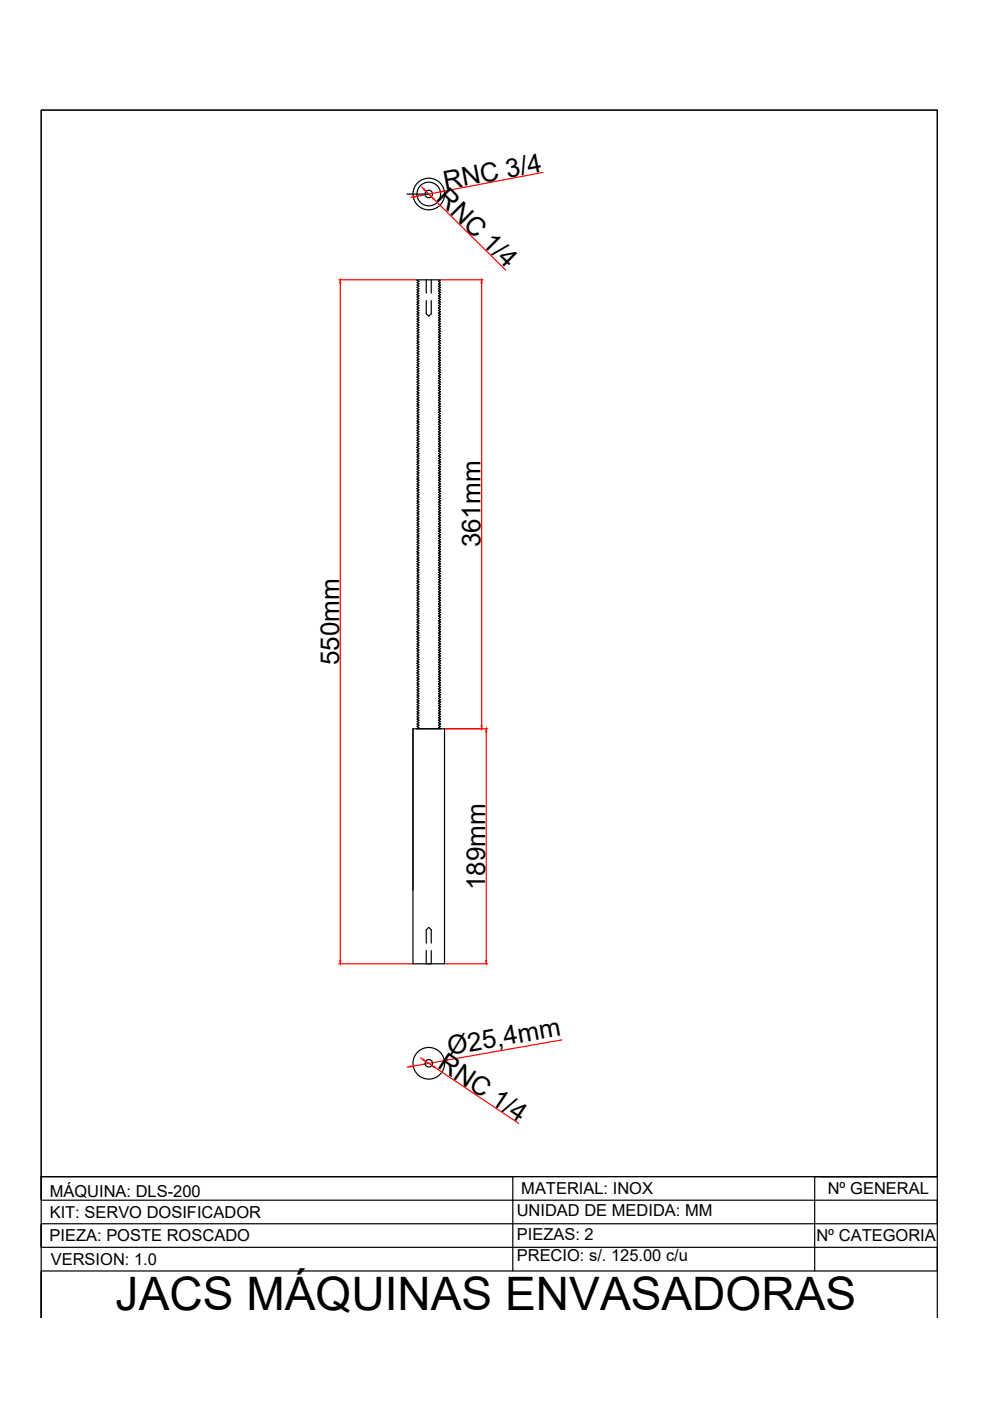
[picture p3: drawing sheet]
<svg xmlns="http://www.w3.org/2000/svg" width="210mm" height="297mm" viewBox="0 0 210 297" stroke-linecap="round" stroke-linejoin="round" font-family="sans-serif">
<!-- layer: 0 -->
<g fill="none" stroke="#000" stroke-width=".25">
<path d="M86.3 41.1h4.6M90.4 59.3v2.8M91.4 59.3v2.8M90.4 63.7v2.8l.5 .6 .5-.6v-2.8M88.4 94.9l.4 .2-.4 .3 .4 .3-.4 .2 .4 .3-.4 .2 .4 .3-.4 .2 .4 .3-.4 .3 .4 .2-.4 .3 .4 .2-.4 .3 .4 .2-.4 .3 .4 .3-.4 .2 .4 .3-.4 .2 .4 .3-.4 .2 .4 .3-.4 .2 .4 .3-.4 .3 .4 .2-.4 .3 .4 .2-.4 .3 .4 .2-.4 .3 .4 .3-.4 .2 .4 .3-.4 .2 .4 .3-.4 .2 .4 .3-.4 .3 .4 .2-.4 .3 .4 .2M88.4 94.9l.4-.3-.4-.2 .4-.3-.4-.2 .4-.3-.4-.3 .4-.2-.4-.3 .4-.2-.4-.3 .4-.2-.4-.3 .4-.3-.4-.2 .4-.3-.4-.2 .4-.3-.4-.2 .4-.3-.4-.3 .4-.2-.4-.3 .4-.2-.4-.3 .4-.2-.4-.3 .4-.3-.4-.2 .4-.3-.4-.2 .4-.3-.4-.2 .4-.3-.4-.3 .4-.2-.4-.3 .4-.2-.4-.3 .4-.2-.4-.3 .4-.3-.4-.2 .4-.3-.4-.2 .4-.3-.4-.2 .4-.3-.4-.3 .4-.2-.4-.3 .4-.2-.4-.3 .4-.2-.4-.3 .4-.3-.4-.2 .4-.3-.4-.2 .4-.3-.4-.3 .4-.2-.4-.3 .4-.2-.4-.3 .4-.2-.4-.3 .4-.3-.4-.2 .4-.3-.4-.2 .4-.3-.4-.2 .4-.3-.4-.3 .4-.2-.4-.3 .4-.2-.4-.3 .4-.2-.4-.3 .4-.3-.4-.2 .4-.3-.4-.2 .4-.3-.4-.2 .4-.3-.4-.3 .4-.2-.4-.3 .4-.2-.4-.3 .4-.2-.4-.3 .4-.3-.4-.2 .4-.3-.4-.2 .4-.3-.4-.2 .4-.3-.4-.3 .4-.2-.4-.3 .4-.2-.4-.3 .4-.2-.4-.3 .4-.3-.4-.2 .4-.3-.4-.2 .4-.3-.4-.2 .4-.3-.4-.3 .4-.2-.4-.3 .4-.2-.4-.3 .4-.2-.4-.3 .4-.3-.4-.2 .4-.3-.4-.2 .4-.3-.4-.2 .4-.3-.4-.3 .4-.2-.4-.3 .4-.2-.4-.3 .4-.2-.4-.3 .4-.3-.4-.2 .1-.1 4.9 .1-.4 .2 .4 .3-.4 .3 .4 .2-.4 .3 .4 .2-.4 .3 .4 .2-.4 .3 .4 .3-.4 .2 .4 .3-.4 .2 .4 .3-.4 .2 .4 .3-.4 .3 .4 .2-.4 .3 .4 .2-.4 .3 .4 .2-.4 .3 .4 .3-.4 .2 .4 .3-.4 .2 .4 .3-.4 .2 .4 .3-.4 .3 .4 .2-.4 .3 .4 .2-.4 .3 .4 .2-.4 .3 .4 .3-.4 .2 .4 .3-.4 .2 .4 .3-.4 .2 .4 .3-.4 .3 .4 .2-.4 .3 .4 .2-.4 .3 .4 .2-.4 .3 .4 .3-.4 .2 .4 .3-.4 .2 .4 .3-.4 .2 .4 .3-.4 .3 .4 .2-.4 .3 .4 .2-.4 .3 .4 .2-.4 .3 .4 .3-.4 .2 .4 .3-.4 .2 .4 .3-.4 .2 .4 .3-.4 .3 .4 .2-.4 .3 .4 .2-.4 .3 .4 .2-.4 .3 .4 .3-.4 .2 .4 .3-.4 .2 .4 .3-.4 .2 .4 .3-.4 .3 .4 .2-.4 .3 .4 .2-.4 .3 .4 .3-.4 .2 .4 .3-.4 .2 .4 .3-.4 .2 .4 .3-.4 .3 .4 .2-.4 .3 .4 .2-.4 .3 .4 .2-.4 .3 .4 .3-.4 .2 .4 .3-.4 .2 .4 .3-.4 .2 .4 .3-.4 .3 .4 .2-.4 .3 .4 .2-.4 .3 .4 .2-.4 .3 .4 .3-.4 .2 .4 .3-.4 .2 .4 .3-.4 .2 .4 .3-.4 .3 .4 .2-.4 .3 .4 .2-.4 .3 .4 .2-.4 .3 .4 .3-.4 .2 .4 .3-.4 .2 .4 .3M88.5 94.8l-.1 .1M93.3 94.8l.1 .1M93.4 94.9l-.4 .2 .4 .3-.4 .3 .4 .2-.4 .3 .4 .2-.4 .3 .4 .2-.4 .3 .4 .3-.4 .2 .4 .3-.4 .2 .4 .3-.4 .2 .4 .3-.4 .3 .4 .2-.4 .3 .4 .2-.4 .3 .4 .2-.4 .3 .4 .2-.4 .3 .4 .3-.4 .2 .4 .3-.4 .2 .4 .3-.4 .2 .4 .3-.4 .3 .4 .2-.4 .3 .4 .2-.4 .3 .4 .2-.4 .3 .4 .3-.4 .2 .4 .3-.4 .2M88.8 105.9l-.4 .3 .4 .2-.4 .3 .4 .3-.4 .2 .4 .3-.4 .2 .4 .3-.4 .2 .4 .3-.4 .3 .4 .2-.4 .3 .4 .2-.4 .3 .4 .2-.4 .3 .4 .3-.4 .2 .4 .3-.4 .2 .4 .3-.4 .2 .4 .3-.4 .3 .4 .2-.4 .3 .4 .2-.4 .3 .4 .2-.4 .3 .4 .3-.4 .2 .4 .3-.4 .2 .4 .3-.4 .2 .4 .3-.4 .3 .4 .2-.4 .3 .4 .2-.4 .3 .4 .2-.4 .3 .4 .3-.4 .2 .4 .3-.4 .2 .4 .3-.4 .2 .4 .3-.4 .2 .4 .3-.4 .3 .4 .2-.4 .3 .4 .2-.4 .3 .4 .2-.4 .3 .4 .3-.4 .2 .4 .3-.4 .2 .4 .3-.4 .2 .4 .3-.4 .3 .4 .2-.4 .3 .4 .2-.4 .3 .4 .2-.4 .3 .4 .3-.4 .2 .4 .3-.4 .2 .4 .3-.4 .2 .4 .3-.4 .3 .4 .2-.4 .3 .4 .2-.4 .3 .4 .2-.4 .3 .4 .3-.4 .2 .4 .3-.4 .2 .4 .3-.4 .2 .4 .3-.4 .3 .4 .2-.4 .3 .4 .2-.4 .3 .4 .2-.4 .3 .4 .3-.4 .2 .4 .3-.4 .2 .4 .3-.4 .2M93 105.9l.4 .3-.4 .2 .4 .3-.4 .3 .4 .2-.4 .3 .4 .2-.4 .3 .4 .2-.4 .3 .4 .3-.4 .2 .4 .3-.4 .2 .4 .3-.4 .2 .4 .3-.4 .3 .4 .2-.4 .3 .4 .2-.4 .3 .4 .2-.4 .3 .4 .3-.4 .2 .4 .3-.4 .2 .4 .3-.4 .2 .4 .3-.4 .3 .4 .2-.4 .3 .4 .2-.4 .3 .4 .2-.4 .3 .4 .3-.4 .2 .4 .3-.4 .2 .4 .3-.4 .2 .4 .3-.4 .3 .4 .2-.4 .3 .4 .2-.4 .3 .4 .2-.4 .3 .4 .2-.4 .3 .4 .3-.4 .2 .4 .3-.4 .2 .4 .3-.4 .2 .4 .3-.4 .3 .4 .2-.4 .3 .4 .2-.4 .3 .4 .2-.4 .3 .4 .3-.4 .2 .4 .3-.4 .2 .4 .3-.4 .2 .4 .3-.4 .3 .4 .2-.4 .3 .4 .2-.4 .3 .4 .2-.4 .3 .4 .3-.4 .2 .4 .3-.4 .2 .4 .3-.4 .2 .4 .3-.4 .3 .4 .2-.4 .3 .4 .2-.4 .3 .4 .2-.4 .3 .4 .3-.4 .2 .4 .3-.4 .2 .4 .3-.4 .2 .4 .3-.4 .3 .4 .2-.4 .3 .4 .2-.4 .3 .4 .2M88.4 133.9l.4 .3-.4 .3 .4 .2-.4 .3 .4 .2-.4 .3 .4 .2-.4 .3 .4 .3-.4 .2 .4 .3-.4 .2 .4 .3-.4 .2 .4 .3-.4 .3 .4 .2-.4 .3 .4 .2-.4 .3 .4 .2-.4 .3 .4 .3-.4 .2 .4 .3-.4 .2 .4 .3-.4 .3 .4 .2-.4 .3 .4 .2-.4 .3 .4 .2-.4 .3 .4 .3-.4 .2 .4 .3-.4 .2 .4 .3-.4 .2 .4 .3-.4 .3 .4 .2-.4 .3 .4 .2-.4 .3 .4 .2-.4 .3 .4 .3-.4 .2 .4 .3-.4 .2 .4 .3-.4 .2 .4 .3-.4 .3 .4 .2-.4 .3 .4 .2-.4 .3 .4 .2-.4 .3 .4 .3-.4 .2 .4 .3-.4 .2 .4 .3-.4 .2 .4 .3-.4 .3 .4 .2-.4 .3 .4 .2-.4 .3 .4 .2-.4 .3 .4 .3-.4 .2 .4 .3-.4 .2"/>
<path d="M88.5 133.9h-.1M93.3 133.9h.1M93.4 133.9l-.4 .3 .4 .3-.4 .2 .4 .3-.4 .2 .4 .3-.4 .2 .4 .3-.4 .3 .4 .2-.4 .3 .4 .2-.4 .3 .4 .2-.4 .3 .4 .3-.4 .2 .4 .3-.4 .2 .4 .3-.4 .2 .4 .3-.4 .3 .4 .2-.4 .3 .4 .2-.4 .3 .4 .3-.4 .2 .4 .3-.4 .2 .4 .3-.4 .2 .4 .3-.4 .3 .4 .2-.4 .3 .4 .2-.4 .3 .4 .2-.4 .3 .4 .3-.4 .2 .4 .3-.4 .2 .4 .3-.4 .2 .4 .3-.4 .3 .4 .2-.4 .3 .4 .2-.4 .3 .4 .2-.4 .3 .4 .3-.4 .2 .4 .3-.4 .2 .4 .3-.4 .2 .4 .3-.4 .3 .4 .2-.4 .3 .4 .2-.4 .3 .4 .2-.4 .3 .4 .3-.4 .2 .4 .3-.4 .2 .4 .3-.4 .2 .4 .3-.4 .3 .4 .2-.4 .3 .4 .2M87.6 154.5h6.6v49.8h-6.6zM90.4 200v-2.9l.5-.5 .5 .5v2.9M90.4 201.5v2.8M91.4 201.5v2.8M8.7 249.5h100v20M173.7 249.5h25M198.7 249.5h-190v5h190v5h-190v5h190v5h-190v9.9v-256.1h190v256.1M198.7 249.5h-26v20"/>
<circle cx="90.9" cy="41.1" r="3.4"/>
<circle cx="90.9" cy="41.1" r="2.51"/>
<circle cx="90.9" cy="41.1" r=".79"/>
<circle cx="90.9" cy="225.4" r="3.4"/>
<circle cx="90.9" cy="225.4" r=".79"/>
</g>
<g fill="none" stroke="#f00" stroke-width=".25">
<path d="M89.4 39.6l.5 .5M115.1 36.6l-21.1 4M71.8 59.3h16.5M72.2 60v143.7M87.8 41.7l-.7 .1M90.3 40.6l1.2 1.1M91.9 42.2l15.3 15.1M93.4 40.7l-5 .9M93.5 59.3h8.9M102.1 60v93.9M94.4 154.5h9M103.1 155.2v48.5"/>
<path d="M71.8 204.3h15.6M94.4 204.3h9M86.9 226.1l-.6 .2M89.1 224.3l.6 .3M90.2 225l1.4 .9M92.1 226.3l17.9 11.9M94.2 224.9l-6.6 1.1M119.1 220.5l-24.3 4.2"/>
</g>
<g fill="#f00" stroke="#f00" stroke-width=".21">
<path d="M72 203.7h.3l-.1 .6z"/>
<path d="M72.2 59.3l.1 .7h-.3z"/>
<path d="M103.1 154.5l.1 .7h-.2z"/>
<path d="M103 203.7h.2l-.1 .6z"/>
<path d="M86.9 226h.7l-.6 .3z"/>
<path d="M94.2 224.9l.6-.3 .1 .3z"/>
<path d="M89.8 224.6l.4 .4-.6-.3z"/>
<path d="M91.6 225.9l.6 .3-.2 .1z"/>
<path d="M87.8 41.6h.6l-.6 .2z"/>
<path d="M93.4 40.7l.6-.3v.3z"/>
<path d="M89.8 40.2l.2-.2 .3 .6z"/>
<path d="M91.5 41.7l.5 .4-.1 .1z"/>
<path d="M102 153.9h.2l-.1 .6z"/>
<path d="M102.1 59.3l.1 .7h-.2z"/>
</g>
<path d="M8.7 23.3h190v226.2h-190z" fill="none" stroke="#000" stroke-width=".21"/>
<text font-size="9.8" x="24.5" y="277.7">JACS MÁQUINAS ENVASADORAS</text>
<g font-size="5.5">
<text x="94.4" y="40.2" transform="rotate(-11 94.4 40.2)">RNC 3/4</text>
<text x="92.4" y="42.3" transform="rotate(45 92.4 42.3)">RNC 1/4</text>
<text x="101.9" y="116.1" transform="rotate(-90 101.9 116.1)">361mm</text>
<text x="71.9" y="141" transform="rotate(-90 71.9 141)">550mm</text>
<text x="102.9" y="188.8" transform="rotate(-90 102.9 188.8)">189mm</text>
<text x="92.6" y="226.3" transform="rotate(34 92.6 226.3)">RNC 1/4</text>
<text x="95.3" y="223.7" transform="rotate(-10 95.3 223.7)">Ø25,4mm</text>
</g>
<g font-size="3.5">
<text x="10.5" y="253.7">MÁQUINA: DLS-200</text>
<text x="109.6" y="257.9">UNIDAD DE MEDIDA: MM</text>
<text x="110.5" y="253.2">MATERIAL: INOX</text>
<text x="175.5" y="253.2">Nº GENERAL</text>
<text x="10.5" y="263.1">PIEZA: POSTE ROSCADO</text>
<text x="10.5" y="258.1">KIT: SERVO DOSIFICADOR</text>
<text x="109.6" y="262.9">PIEZAS: 2</text>
<text x="173.1" y="263.1">Nº CATEGORIA</text>
<text x="10.8" y="268.1">VERSION: 1.0</text>
<text x="109.6" y="267.4">PRECIO: s/. 125.00 c/u</text>
</g>
</svg>
